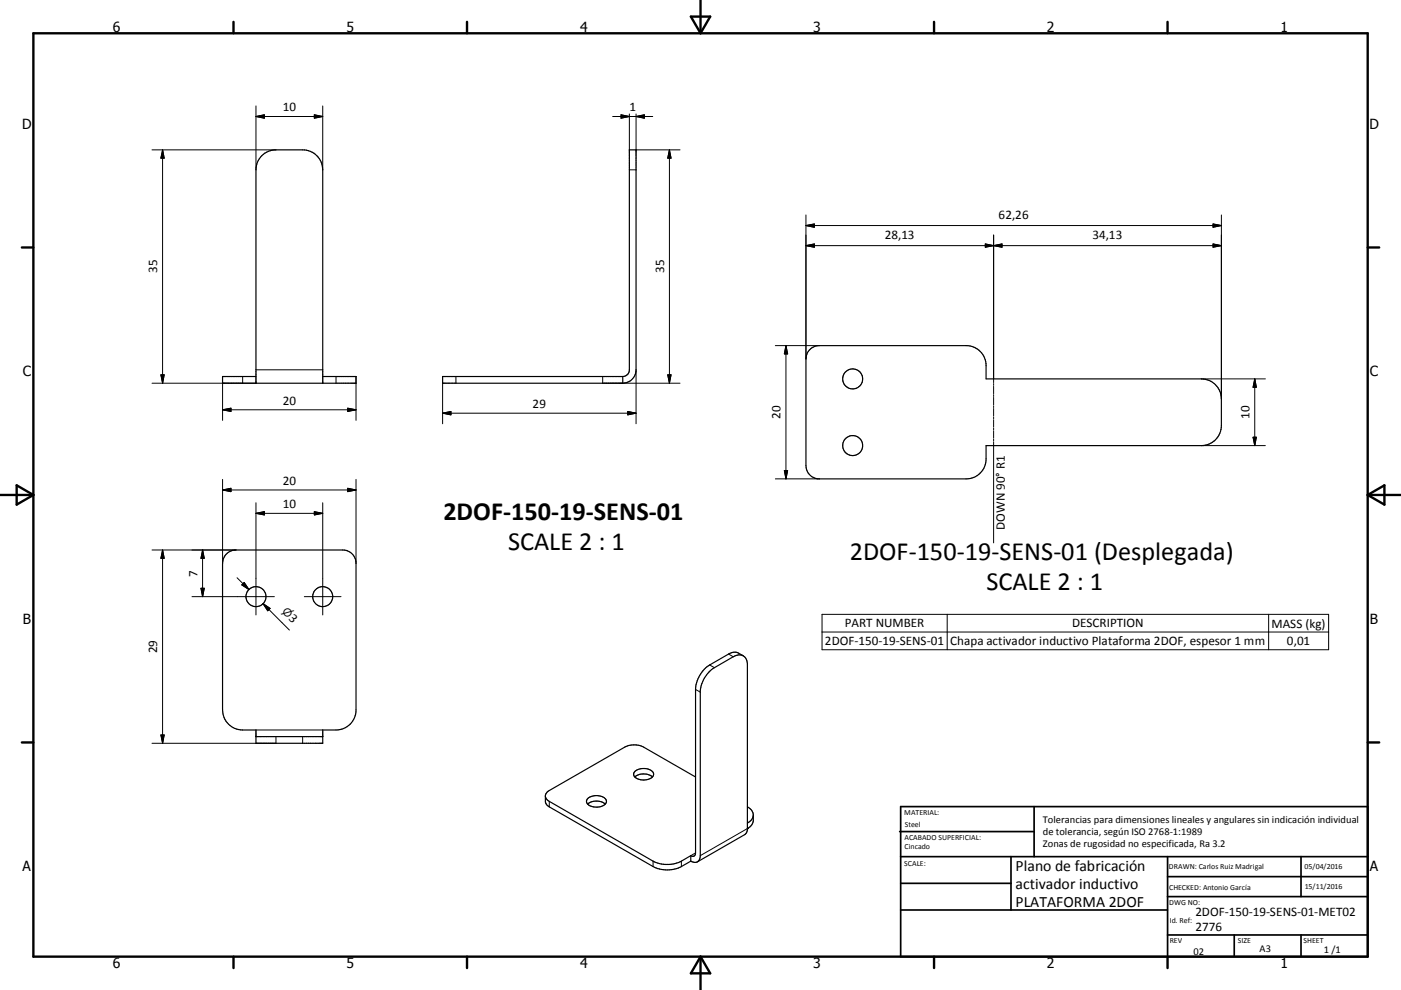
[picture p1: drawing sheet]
<svg xmlns="http://www.w3.org/2000/svg" width="420mm" height="297mm" viewBox="0 0 420 297" stroke-linecap="round" stroke-linejoin="round" font-family="sans-serif">
<g fill="none" stroke="#000" stroke-width=".36">
<path d="M76.7 113h-10v2h40v-2h-9.9M76.7 115v-64a6 6 0 0 1 6-6h8a6 6 0 0 1 6.1 6v64M186.7 113h-54v2h54M186.7 113a2.04 2.04 0 0 0 2-2v-66h2v66a4.1 4.1 0 0 1-4 4M186.7 113v2M243 104.7l1.2-.8 1.4-.2h44a6 6 0 0 1 6 6v4h64.6a6 6 0 0 1 6 6v8a6 6 0 0 1-6 6h-64.6v4a6 6 0 0 1-6 6h-44a4 4 0 0 1-4-4v-32l.5-1.9zM67.7 166.3l1.6-1 1.4-.3h32.1a4 4 0 0 1 3.9 4v44a6 6 0 0 1-6 6h-3.9v4h-20.1v-4h-4a6 6 0 0 1-6-6v-44l.3-1.4zM222.8 196.8l-1.4-.9a2.93 2.93 0 0 0-3 .3l-5.6 3.3a9.3 9.3 0 0 0-4.3 7.3v49.1a.87 .87 0 0 1-.4 .9 .87 .87 0 0 1-1-.1M222.8 196.8l.8 .7 .5 1.5-.1 50.3-.7 1.1-14.2 8.2M222.8 196.8a2.95 2.95 0 0 0-3 .2l-5.6 3.3a9.5 9.5 0 0 0-4.2 6.9v49.5a1.75 1.75 0 0 1-.9 1.8 1.75 1.75 0 0 1-2-.1M76.7 221h20.1M163.5 238.9l.6 1.1 .6 .4 31.1 18a9.4 9.4 0 0 0 8.5 0l2.8-1.7"/>
<path d="M176.2 239.5a4 4 0 0 1 5.6 .5 2.13 2.13 0 0 1-2.6 2.1 2.67 2.67 0 0 1-3.4-1.9zM190.3 233.1a4.3 4.3 0 0 1 5.3 0M190.4 231.4a4 4 0 0 1 5.5 .5 1.7 1.7 0 0 1-1.7 2 3.2 3.2 0 0 1-4.2-1.6zM208.5 233.1l-15.5-9a6.3 6.3 0 0 0-5.7 0l-22.9 13.3-.8 1-.1 2.3 .4 .7 .8 .7 31.1 17.9a9.4 9.4 0 0 0 8.5 0l2.8-1.6M176.2 241.2a4.3 4.3 0 0 1 5.3 0M207.1 256.7v1.7M224.1 242a2.96 2.96 0 0 1 1.8 2.5M225.9 244.5a2.97 2.97 0 0 1-1.8 2.4M225.9 244.5v1.6a2.99 2.99 0 0 1-1.8 2.5"/>
<circle cx="255.6" cy="113.7" r="3"/>
<circle cx="255.6" cy="133.7" r="2.99"/>
<circle cx="76.7" cy="179" r="2.99"/>
<circle cx="96.7" cy="179" r="3"/>
</g>
<g fill="none" stroke="#000" stroke-width=".3">
<path d="M76.7 35l2.6-.6v1.1zM76.7 31.8v19.2M76.7 35h20.1M94.2 34.4l2.6 .6-2.6 .5zM96.8 31.8v19.2M183.7 35h12M186.2 34.4l2.5 .6-2.5 .5zM188.7 34.2v10.8M190.7 34.2v10.8h13.2M190.7 35l2.5-.6v1.1zM45.6 45h37.1M48.7 45v70"/>
<path d="M48.7 45l.5 2.5h-1zM188.7 51h2M200.7 45l.5 2.5h-1zM200.7 45v70M241.6 73.7h124.6M241.6 73.7l2.5-.5v1zM241.6 67.7l2.5-.5v1zM241.6 64.5v43.2M241.6 67.7h124.6M295.4 73.2l2.5 .5-2.5 .5zM297.9 70.5v44.3M297.9 73.7l2.5-.5v1z"/>
<path d="M363.7 67.2l2.5 .5-2.5 .5zM363.7 73.2l2.5 .5-2.5 .5zM366.2 64.5v55.2M45.6 115h31.1M48.2 112.5h1l-.5 2.5zM66.7 115v11.1M72.7 113v2M76.7 111h20.1M100.7 113v2M106.7 113v13.1M132.7 115v12.1M136.7 113v2"/>
<path d="M180.7 113v2h23.2M190.7 111v16.1M200.2 112.5h1l-.5 2.5zM232.5 103.7h13.1M235.6 103.7v40M235.6 103.7l.5 2.5h-.9zM297.9 115.1v.5M297.9 115.9v2.2M297.9 118.4v.6M297.9 119.2v2.3M360.2 113.7h19.2M376.2 113.7v20"/>
<path d="M376.2 113.7l.5 2.5h-1zM66.7 122.9l2.5-.4v.9zM66.7 122.9h40M104.3 122.5l2.4 .4-2.4 .5zM132.7 124h58M132.7 124l2.5-.6v1.1zM188.2 123.4l2.5 .6-2.5 .5zM297.9 121.7v.6M297.9 122.6v2.2M297.9 125.1v.5M297.9 125.9v2.2M297.9 128.4v.6"/>
<path d="M297.9 129.2v2.3M297.9 131.7v.6M297.9 132.6v30.3M360.2 133.7h19.2M375.7 131.2h1l-.5 2.5zM66.7 147h40M66.7 147l2.5-.5v1zM66.7 143.8v25.2M76.7 154h20.1M76.7 154l2.6-.5v1zM76.7 150.8v33.7M94.2 153.5l2.6 .5-2.6 .5z"/>
<path d="M96.8 150.8v33.7M104.3 146.5l2.4 .5-2.4 .5zM106.7 143.8v25.2M232.5 143.7h13.1M235.2 141.2h.9l-.5 2.5zM45.6 165h25.1M48.7 165v58M48.7 165l.5 2.5h-1zM57.6 179h24.7M60.3 176.5h.9l-.5 2.5zM60.7 165l.5 2.5h-.9zM60.7 165v14"/>
<path d="M71.1 173.3l3.5 3.6M73.2 174.8l1.4 2.1-2.1-1.4zM91.2 179h11M78.9 181.1l1.7 1.8M78.9 181.1l2.1 1.4-.7 .7zM78.9 181.1l7.9 7.9M212.8 199.5l1.4 .8M218.4 196.2l1.4 .8M246.5 184.3h151.8v10.6h-151.8zM246.5 189.6h151.8M284 184.3v10.6M380.4 184.3v10.6"/>
<path d="M76.7 219h20.1M208.5 206.8l1.5 .9M48.2 220.5h1l-.5 2.5zM82.7 221v2h-37.1M90.7 221v2M164.7 240.4v1.7M195.8 258.4v1.6M204.3 258.4v1.6M208.5 255.9l-1.4 .8M224.1 248.6h.1M224.1 248.6l-14.1 8.1"/>
</g>
<circle cx="224.1" cy="248.6" r=".18" fill="#000"/>
<g fill="none" stroke="#000" stroke-width=".71">
<path d="M10 10h400v277h-400zM70 6.6v3.4M140 6.6v3.4M207.1 5h5.8l-2.9 5zM210 0v10M280 6.6v3.4M350 6.6v3.4M6.6 74.2h3.4M410 74.2h3.5M0 148.5h10M5 145.6l5 2.9-5 2.9zM410 148.5h10.1"/>
<path d="M410 148.5l5.1-2.9v5.8zM6.6 222.7h3.4M410 222.7h3.5M70 287v3.4M140 287v3.4M210 287v10M210 287l2.9 5h-5.8zM280 287v3.4M350 287v3.4"/>
</g>
<g fill="none" stroke="#000" stroke-width=".51">
<path d="M269.7 249.5h40.3M270 242h140v45h-140zM270 257h140M303.1 257v16M310 242v15M350 257v30M390.1 257v12M270 265h33.1M270 273h80M350 269h60M350 263h60M350 280.5h60"/>
<path d="M370 280.5v6.5M390.1 280.5v6.5"/>
</g>
<g fill="#000" stroke="#000" stroke-width=".3">
<path d="M76.7 35l2.6-.6v1.1zM94.2 34.4l2.6 .6-2.6 .5zM186.2 34.4l2.5 .6-2.5 .5zM190.7 35l2.5-.6v1.1zM48.7 45l.5 2.5h-1zM200.7 45l.5 2.5h-1zM241.6 73.7l2.5-.5v1zM241.6 67.7l2.5-.5v1zM295.4 73.2l2.5 .5-2.5 .5zM297.9 73.7l2.5-.5v1zM363.7 67.2l2.5 .5-2.5 .5zM363.7 73.2l2.5 .5-2.5 .5z"/>
<path d="M48.2 112.5h1l-.5 2.5zM200.2 112.5h1l-.5 2.5zM235.6 103.7l.5 2.5h-.9zM376.2 113.7l.5 2.5h-1zM66.7 122.9l2.5-.4v.9zM104.3 122.5l2.4 .4-2.4 .5zM132.7 124l2.5-.6v1.1zM188.2 123.4l2.5 .6-2.5 .5zM375.7 131.2h1l-.5 2.5zM66.7 147l2.5-.5v1zM76.7 154l2.6-.5v1zM94.2 153.5l2.6 .5-2.6 .5z"/>
<path d="M104.3 146.5l2.4 .5-2.4 .5zM235.2 141.2h.9l-.5 2.5zM48.7 165l.5 2.5h-1zM60.3 176.5h.9l-.5 2.5zM60.7 165l.5 2.5h-.9zM73.2 174.8l1.4 2.1-2.1-1.4zM78.9 181.1l2.1 1.4-.7 .7zM48.2 220.5h1l-.5 2.5z"/>
</g>
<g font-size="7.9">
<text x="132.9" y="156">2DOF-150-19-SENS-01</text>
<text x="152.3" y="165">SCALE 2 : 1</text>
<text x="254.8" y="167.9">2DOF-150-19-SENS-01 (Desplegada)</text>
<text x="295.7" y="176.9">SCALE 2 : 1</text>
</g>
<g font-size="4.7">
<text x="304.5" y="261.2">Plano de fabricación</text>
<text x="304.5" y="266.6">activador inductivo</text>
<text x="304.5" y="272">PLATAFORMA 2DOF</text>
</g>
<g font-size="4.2">
<text x="33.9" y="9.6">6</text>
<text x="103.9" y="9.6">5</text>
<text x="173.9" y="9.6">4</text>
<text x="243.8" y="9.6">3</text>
<text x="313.9" y="9.6">2</text>
<text x="383.9" y="9.6">1</text>
<text x="6.7" y="38.7">D</text>
<text x="410.5" y="38.7">D</text>
<text x="6.9" y="112.9">C</text>
<text x="410.7" y="112.9">C</text>
<text x="6.9" y="187.1">B</text>
<text x="410.7" y="187.1">B</text>
<text x="6.8" y="261.4">A</text>
<text x="410.7" y="261.4">A</text>
<text x="33.9" y="290.4">6</text>
<text x="103.9" y="290.4">5</text>
<text x="173.9" y="290.4">4</text>
<text x="243.8" y="290.4">3</text>
<text x="313.9" y="290.4">2</text>
<text x="383.9" y="290.4">1</text>
</g>
<g font-size="3.9">
<text x="84.8" y="33.4">10</text>
<text x="188.7" y="33.4">1</text>
<text x="299.4" y="65.6">62,26</text>
<text x="265.3" y="71.6">28,13</text>
<text x="327.6" y="71.6">34,13</text>
<text x="47.2" y="82" transform="rotate(-90 47.2 82)">35</text>
<text x="199.1" y="82" transform="rotate(-90 199.1 82)">35</text>
<text x="84.8" y="121.4">20</text>
<text x="159.7" y="122.4">29</text>
<text x="234" y="125.6" transform="rotate(-90 234 125.6)">20</text>
<text x="374.6" y="125.6" transform="rotate(-90 374.6 125.6)">10</text>
<text x="84.8" y="145.5">20</text>
<text x="84.8" y="152.4">10</text>
<text x="301.2" y="158.9" transform="rotate(-90 301.2 158.9)">DOWN 90° R1</text>
<text x="59.2" y="173" transform="rotate(-90 59.2 173)">7</text>
<text x="86.4" y="185.6" transform="rotate(45 86.4 185.6)">3</text>
<text x="253.2" y="188.2">PART NUMBER</text>
<text x="321.4" y="188.2">DESCRIPTION</text>
<text x="381.3" y="188.3">MASS (kg)</text>
<text x="47.2" y="196" transform="rotate(-90 47.2 196)">29</text>
<text x="247.3" y="193.5">2DOF-150-19-SENS-01</text>
<text x="284.9" y="193.6">Chapa activador inductivo Plataforma 2DOF, espesor 1 mm</text>
<text x="385.8" y="193.5">0,01</text>
<text x="358.4" y="274.9">2DOF-150-19-SENS-01-MET02</text>
<text x="358.4" y="279.4">2776</text>
</g>
<text font-size="3.3" x="84.4" y="183.6" transform="rotate(45 84.4 183.6)">⌀</text>
<g font-size="3.1">
<text x="312.7" y="246.8">Tolerancias para dimensiones lineales y angulares sin indicación individual</text>
<text x="312.7" y="250.4">de tolerancia, según ISO 2768-1:1989</text>
<text x="312.7" y="254">Zonas de rugosidad no especificada, Ra 3.2</text>
<text x="357.8" y="286.5">02</text>
<text x="377.6" y="285.6">A3</text>
<text x="396.9" y="285.9">1 /1</text>
</g>
<g font-size="2.4">
<text x="271.1" y="244.4">MATERIAL:</text>
<text x="271.2" y="252">ACABADO SUPERFICIAL:</text>
<text x="271.3" y="248">Steel</text>
<text x="271.2" y="254.7">Cincado</text>
<text x="271.1" y="259.7">SCALE:</text>
<text x="350.4" y="260.8">DRAWN: Carlos Ruiz Madrigal</text>
<text x="391.1" y="260.6">05/04/2016</text>
<text x="350.5" y="267">CHECKED: Antonio García</text>
<text x="391.2" y="266.7">15/11/2016</text>
<text x="350.5" y="271.4">DWG NO:</text>
<text x="350.7" y="276.9">Id. Ref:</text>
<text x="350.7" y="282.8">REV</text>
<text x="371.1" y="282.9">SIZE</text>
<text x="390.8" y="283">SHEET</text>
</g>
</svg>
